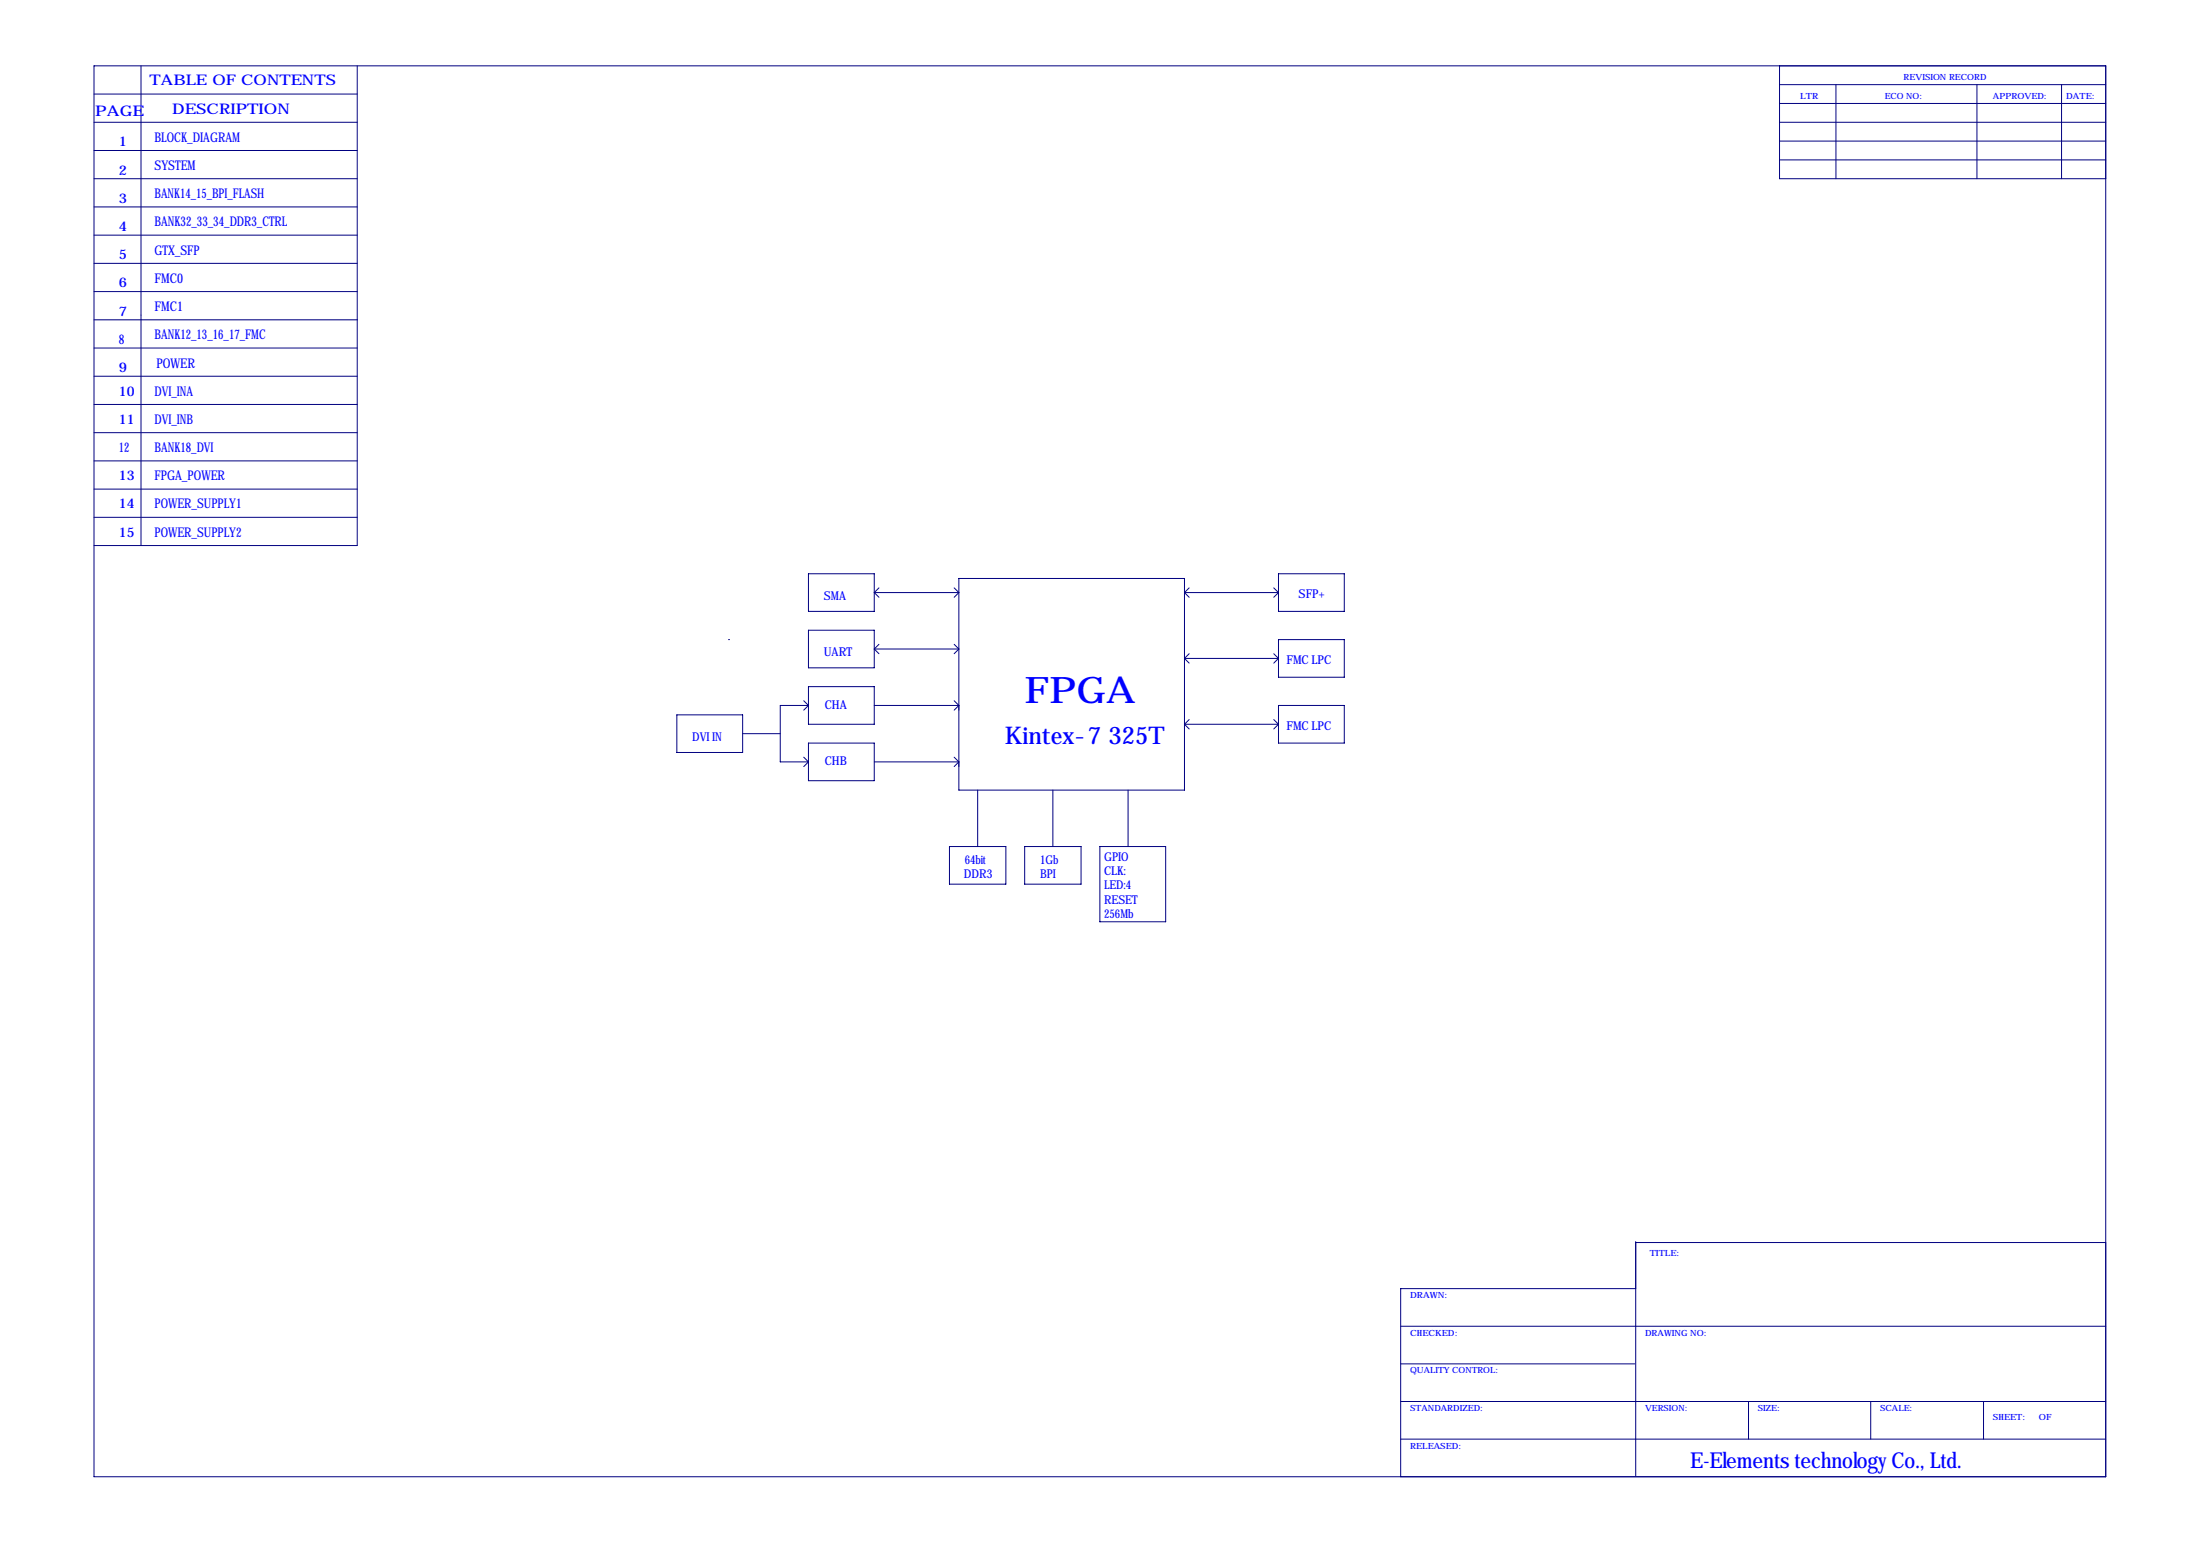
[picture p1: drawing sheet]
<svg xmlns="http://www.w3.org/2000/svg" width="594mm" height="419mm" viewBox="0 0 594 419" stroke-linecap="round" stroke-linejoin="round" font-family="sans-serif">
<g fill="none" stroke="#000080" stroke-width=".27">
<path d="M25.4 17.8h543.6v381h-543.6zM38.1 17.8v129.5M96.5 17.8v129.5h-71.1M480.8 17.8v30.5h88.2M25.4 33h71.1M25.4 25.4h71.1M480.8 22.9h88.2M480.8 27.9h88.2M480.8 33h88.2M480.8 38.1h88.2M496.1 22.9v25.4M534.2 22.9v25.4"/>
<path d="M557 22.9v25.4M25.4 48.3h71.1M25.4 55.9h71.1M25.4 40.6h71.1M480.8 43.2h88.2M25.4 78.7h71.1M25.4 63.5h71.1M25.4 71.1h71.1M25.4 86.4h71.1M25.4 94h71.1M25.4 101.6h71.1M25.4 109.2h71.1"/>
<path d="M25.4 116.8h71.1M25.4 124.5h71.1M25.4 132.1h71.1M25.4 139.7h71.1M218.4 154.9h17.8v10.2h-17.8zM237.5 158.8l-1.3 1.2M257.8 158.8l1.3 1.2M259.1 156.2h60.9v57.2h-60.9zM321.3 158.8l-1.3 1.2M344.2 158.8l1.2 1.2M345.4 154.9h17.8v10.2h-17.8zM196.8 172.7h.1"/>
<path d="M218.4 170.2h17.8v10.1h-17.8zM236.2 175.3h22.9M236.2 160h22.9M236.2 160l1.3 1.3M236.2 175.3l1.3 1.2M237.5 174l-1.3 1.3M257.8 174l1.3 1.3M259.1 160l-1.3 1.3M259.1 175.3l-1.3 1.2M320 177.8h25.4M320 177.8l1.3 1.3M320 160h25.4"/>
<path d="M320 160l1.3 1.3M321.3 176.5l-1.3 1.3M344.2 176.5l1.2 1.3M345.4 172.7h17.8v10.2h-17.8zM345.4 177.8l-1.2 1.3M345.4 160l-1.2 1.3M182.9 193h17.8v10.2h-17.8zM200.7 198.1h10.1M217.2 189.2l1.2 1.3M218.4 185.4h17.8v10.2h-17.8zM218.4 190.5h-7.6v15.2h7.6M218.4 190.5l-1.2 1.3"/>
<path d="M236.2 190.5h22.9M257.8 189.2l1.3 1.3M259.1 190.5l-1.3 1.3M320 195.6h25.4M320 195.6l1.3 1.2M321.3 194.3l-1.3 1.3M344.2 194.3l1.2 1.3M345.4 190.5h17.8v10.2h-17.8zM345.4 195.6l-1.2 1.2M217.2 204.5l1.2 1.2M218.4 200.7h17.8v10.1h-17.8zM218.4 205.7l-1.2 1.3"/>
<path d="M236.2 205.7h22.9M257.8 204.5l1.3 1.2M259.1 205.7l-1.3 1.3M264.2 213.4v15.2M284.5 213.4v15.2M304.8 213.4v15.2M256.5 228.6h15.3v10.2h-15.3zM276.9 228.6h15.2v10.2h-15.2zM297.2 228.6h17.8v20.3h-17.8zM442 335.5h127M442 335.3v63.2M378.5 358.1h190.5"/>
<path d="M442 348h-63.5v50.8M378.5 368.3h63.2M378.5 378.5h190.5M472.4 378.5v10.1M505.5 378.5v10.1M535.9 378.5v10.1M378.5 388.6h190.5"/>
</g>
<text font-size="9.9" fill="#00f" x="276.9" y="189.7">FPGA</text>
<text font-size="6.6" fill="#00f" x="271.5" y="201">Kintex-7 325T</text>
<text font-size="5.9" fill="#00f" x="456.7" y="396.5">E-Elements technology Co., Ltd.</text>
<g font-size="4" fill="#00f">
<text x="40.4" y="23.1">TABLE OF CONTENTS</text>
<text x="25.7" y="31.2">PAGE</text>
<text x="46.5" y="30.7">DESCRIPTION</text>
</g>
<g font-size="3.6" fill="#00f">
<text x="32.1" y="39.5">1</text>
<text x="41.8" y="38.3">BLOCK_DIAGRAM</text>
<text x="32.1" y="47.1">2</text>
<text x="41.8" y="45.9">SYSTEM</text>
<text x="41.8" y="53.5">BANK14_15_BPI_FLASH</text>
<text x="32.1" y="54.8">3</text>
<text x="32.1" y="62.4">4</text>
<text x="41.8" y="61.1">BANK32_33_34_DDR3_CTRL</text>
<text x="32.1" y="70">5</text>
<text x="41.8" y="68.7">GTX_SFP</text>
<text x="32.1" y="77.6">6</text>
<text x="41.8" y="76.4">FMC0</text>
<text x="41.8" y="84">FMC1</text>
<text x="32.1" y="85.2">7</text>
<text x="32.1" y="92.9">8</text>
<text x="41.8" y="91.6">BANK12_13_16_17_FMC</text>
<text x="32.1" y="100.5">9</text>
<text x="42.3" y="99.5">POWER</text>
<text x="32.1" y="106.8">10</text>
<text x="41.8" y="106.8">DVI_INA</text>
<text x="32.1" y="114.5">11</text>
<text x="41.8" y="114.5">DVI_INB</text>
<text x="32.1" y="122.1">12</text>
<text x="41.8" y="122.1">BANK18_DVI</text>
<text x="32.1" y="129.7">13</text>
<text x="41.8" y="129.7">FPGA_POWER</text>
<text x="32.1" y="137.3">14</text>
<text x="41.8" y="137.3">POWER_SUPPLY1</text>
<text x="32.1" y="144.9">15</text>
<text x="41.8" y="144.9">POWER_SUPPLY2</text>
</g>
<g font-size="3.3" fill="#00f">
<text x="222.6" y="162">SMA</text>
<text x="350.9" y="161.4">SFP+</text>
<text x="222.6" y="177.2">UART</text>
<text x="347.6" y="179.2">FMC LPC</text>
<text x="222.9" y="191.4">CHA</text>
<text x="347.6" y="197">FMC LPC</text>
<text x="187" y="200.1">DVI IN</text>
<text x="222.9" y="206.7">CHB</text>
<text x="260.7" y="233.3">64bit</text>
<text x="281" y="233.3">1Gb</text>
<text x="298.3" y="232.6">GPIO</text>
<text x="260.5" y="237.1">DDR3</text>
<text x="281" y="237.1">BPI</text>
<text x="298.3" y="236.4">CLK:</text>
<text x="298.3" y="240.2">LED:4</text>
<text x="298.3" y="244">RESET</text>
<text x="298.3" y="247.8">256Mb</text>
</g>
<g font-size="2.3" fill="#00f">
<text x="514.4" y="21.6">REVISION RECORD</text>
<text x="486.4" y="26.7">LTR</text>
<text x="509.3" y="26.7">ECO NO:</text>
<text x="538.5" y="26.7">APPROVED:</text>
<text x="558.3" y="26.7">DATE:</text>
<text x="445.8" y="339.1">TITLE:</text>
<text x="381" y="350.5">DRAWN:</text>
<text x="381" y="360.7">CHECKED:</text>
<text x="444.5" y="360.7">DRAWING NO:</text>
<text x="381" y="370.8">QUALITY CONTROL:</text>
<text x="381" y="381">STANDARDIZED:</text>
<text x="444.5" y="381">VERSION:</text>
<text x="475" y="381">SIZE:</text>
<text x="508" y="381">SCALE:</text>
<text x="538.5" y="383.5">SHEET:</text>
<text x="550.9" y="383.5">OF</text>
<text x="381" y="391.2">RELEASED:</text>
</g>
</svg>
